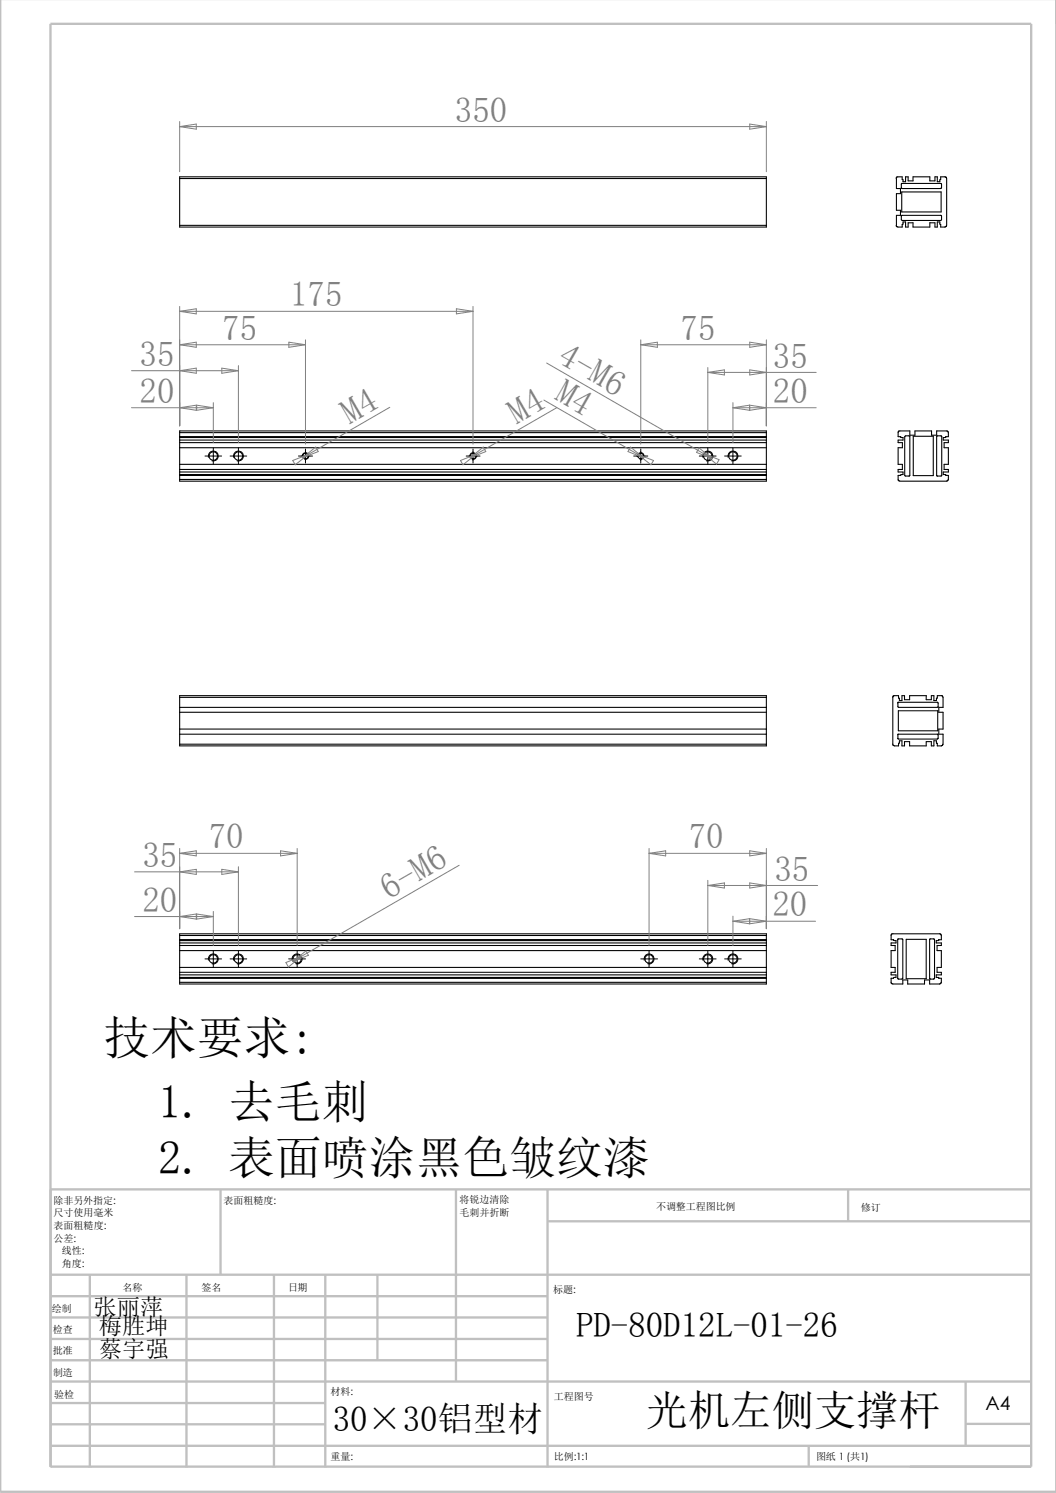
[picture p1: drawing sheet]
<svg xmlns="http://www.w3.org/2000/svg" width="210mm" height="297mm" viewBox="0 0 210 297" stroke-linecap="round" stroke-linejoin="round" font-family="sans-serif">
<g fill="none" stroke="#c0c0c0" stroke-width=".47">
<path d="M0 -.1v296.9h210M10 4.7h195.1v287.1h-195.1zM43.9 236.6v17M90.7 236.6v38.2M108.9 236.6v55.2M168.7 236.5v6.4M205.1 236.6h-195v55.2M10.1 253.6h195M10.1 257.9h98.8M17.9 253.6v38.2M37.1 253.6v38.2M54.5 253.6v38.2"/>
<path d="M64.7 253.6v38.2M75.1 253.6v17M108.9 243h96.2M10.1 270.6h98.8M10.1 274.8h195M10.1 266.4h98.8M10.1 279.1h54.6M10.1 262.1h98.8M192 274.7v12.8M10.1 283.3h54.6M10.1 287.6h195M160.8 287.5v4.3"/>
<path d="M192 283.3h13.1"/>
</g>
<g fill="none" stroke="#000" stroke-width=".21">
<path d="M35.7 35.5v-.3h116.7v.3M35.7 35.5h116.7M35.7 35.5v9.3M152.4 35.5v9.3M178.2 35.5l.2-.3h1l.2 1h.5v-1h.5v.8h1v-.8h3.3v.8h1v-.8h.5v1h.5l.2-1h.9l.3 .3v9.3l-.2 .3-1 .1-.2-1h-.5v1h-.5v-.9h-1v.9h-3.3v-.9h-1v.9h-.5v-1h-.5l-.2 1-1-.1-.2-.3M178.3 35.5v2h.8v1h-.8v3.3h.8v1h-.8v2M179.2 36.5h8v.8l-.1 .2h-7.7l-.2-.1zM179.3 38.2h7.9v4h-7.9zM35.7 44.8v.4h116.7v-.4M35.7 44.8h116.7M179.2 42.9l8-.1v.9l-.1 .2h-7.7l-.2-.2zM35.7 86.1v-.4h116.7v.4"/>
<path d="M35.7 95.4v.3h116.7v-.3M35.7 86.9v.1M35.7 94.4v.1M35.7 86.1v.8M35.7 87v7.4M35.7 94.5v.9M35.7 86.1h116.7M35.7 86.9h116.7M35.7 88.1h116.7M35.7 87.5h116.7M35.7 89.1h116.7M35.7 92.4h116.7"/>
<path d="M35.7 93.4h116.7M35.7 93.9h116.7M35.7 94.6h116.7M35.7 95.4h116.7M35.7 87h116.7M35.7 94.4h116.7M35.7 94.5h116.7M152.4 86.9v.1M152.4 94.4v.1M152.4 86.1v.8M152.4 87v7.4M152.4 94.5v.9"/>
<path d="M178.7 85.8l2.2-.1v.9h1v-.9h3.4v.9h1v-.9l2.2 .1 .1 1.1-1 .1v.5h1v.6h-.9v1h.9v3.3h-.9v1h.9v.5h-1v.5l1 .2-.1 1-9.6 .1-.3-.1v-1l1-.2v-.5h-1v-.5h.9v-1h-.9v-3.3h.9v-1h-.9v-.6h1v-.5l-1-.1zM180.8 94.7h-.8l-.1-.1v-7.7l.2-.2h.7l.1 .1v7.8l-.1 .1M181.6 86.8h4v7.8h-4zM186.4 94.7h.8l.1-.1-.1-7.9h-.8l-.1 .1v7.9h.1M35.7 138.7v-.3h116.7v.3M35.7 138.7v9.3M35.7 138.7h116.7M152.4 138.7v9.3M177.6 138.5l1.1-.1 .2 1h.5v-1h.5v.8h1v-.8h3.3v.8h1v-.8h.5v1h.5l.2-1h1l.1 .3v2h-.8v1h.8v3.3h-.8v1h.8v2.3l-1.1 .1-.2-1h-.5v1h-.5v-.9h-1v.9h-3.3v-.9h-1v.9h-.5v-1h-.5l-.2 1-1.1-.1zM178.5 139.9l.1-.2h7.9l.1 .8-.2 .2h-7.7l-.1-.1v-.7M35.7 148v.4h116.7v-.4M35.7 140.7h116.7"/>
<path d="M35.7 141.7h116.7M35.7 145h116.7M35.7 148h116.7M35.7 146h116.7M178.5 146.2l.1-.2h7.9l.1 .2v.7l-.2 .1h-7.7l-.2-.1M178.6 146.2v.7M178.6 141.4h7.9v4h-7.9zM35.7 186.1v-.3h116.7v.3M35.7 195.4v.3h116.7v-.3M35.7 186.9v.2M35.7 194.4v.2M35.7 186.1v.8"/>
<path d="M35.7 187.1v7.3M35.7 194.6v.8M35.7 186.1h116.7M35.7 186.9h116.7M35.7 188.1h116.7M35.7 187.6h116.7M35.7 189.1h116.7M35.7 192.4h116.7M35.7 193.4h116.7M35.7 193.9h116.7M35.7 194.6h116.7M35.7 195.4h116.7"/>
<path d="M35.7 187.1h116.7M35.7 194.4h116.7M152.4 186.1v1M152.4 194.4v.2M152.4 187.1v7.3M152.4 194.6v.8M177.7 194.6h-.5v.9l.3 .2h2v-.8h1v.8h3.4v-.8h1v.8h2l.3-.3v-.8h-.5M177.7 186.9v.2h.5v.5h-1v.5h.8v1h-.8v3.3h.8v1h-.8v.5h1v.5h-.4l-.1 .2M177.7 194.6h.1M177.7 186.9h-.5v-1l.2-.1h9.6l.2 .3v.8h-.5M178.5 186.8h1v.1v7.7l-.1 .2-.9-.1zM180.2 186.9h4v7.8h-4z"/>
<path d="M184.9 186.8h.9v.1v7.7l-.1 .2-.8-.1zM186.7 194.6h.1M186.7 186.9l-.1 .2h-.4v.5h1v.5h-.8v1h.8v3.3h-.8v1h.8v.5h-1v.5h.4l.1 .2"/>
<circle cx="42.4" cy="90.7" r=".85"/>
<circle cx="47.4" cy="90.7" r=".85"/>
<circle cx="60.8" cy="90.7" r=".55"/>
<circle cx="94.1" cy="90.7" r=".55"/>
<circle cx="127.4" cy="90.7" r=".55"/>
<circle cx="140.8" cy="90.7" r=".85"/>
<circle cx="145.8" cy="90.7" r=".85"/>
<circle cx="42.4" cy="190.8" r=".84"/>
<circle cx="47.4" cy="190.8" r=".84"/>
<circle cx="59.1" cy="190.8" r=".82"/>
<circle cx="129.1" cy="190.8" r=".84"/>
<circle cx="140.8" cy="190.8" r=".84"/>
<circle cx="145.8" cy="190.8" r=".84"/>
</g>
<g fill="none" stroke="#808080" stroke-width=".2">
<path d="M35.7 24.2v10M35.7 25.2h116.7M35.7 25.2l3.3-.5v1zM149.1 24.7l3.3 .5-3.3 .5zM152.4 24.2v10M26.2 73.7h21.2M35.7 61v23.7M35.7 61.9l3.3-.5v1zM35.7 68.6l3.3-.5v1zM35.7 73.7l3.3-.5v1.1zM35.7 68.6h25M35.7 61.9h58.4"/>
<path d="M44.1 73.2l3.3 .5-3.3 .6zM47.4 72.7v15.4M57.4 68.1l3.3 .5-3.3 .5zM60.7 67.6v20.7M90.8 61.4l3.3 .5-3.3 .5zM94.1 61v27.3M108.2 79.6l18.6 10.8M108.7 72.2l31.2 18M127.4 67.6v20.7M127.4 68.6h25M127.4 68.6l3.3-.5v1zM140.8 74.1h21.5"/>
<path d="M140.8 74.1l3.3-.5v1zM140.8 73.1v15M149.1 68.1l3.3 .5-3.3 .5zM149.1 73.6l3.3 .5-3.3 .5zM152.4 67.6v17.1M26.2 81.1h16.2M35.7 81.1l3.3-.5v1zM39.1 80.6l3.3 .5-3.3 .5zM42.4 80.1v8M58.2 91.6l3.1-1.2-2.6 2.1zM60.2 91.1l2.6-2.2 .5 .9zM61.3 90.4l-1.1 .7"/>
<path d="M77.5 81l-16.2 9.4M91.6 91.6l3.1-1.2-2.6 2.1zM93.5 91.1l2.6-2.2 .5 .9zM94.7 90.4l-1.2 .7M110.7 81.1l-16 9.3M125.4 88.9l2.6 2.2-3.1-1.3zM126.8 90.4l1.2 .7M126.8 90.4l3.2 1.2-.5 .9zM139 89.1l2.6 2.1-3.1-1.2zM139.9 90.2l1.7 1M139.9 90.2l3.1 1.2-.5 .9zM145.8 81.1h16.5"/>
<path d="M145.8 80.1v8M145.8 81.1l3.3-.5v1zM149.1 80.6l3.3 .5-3.3 .5zM26.8 173.4h20.6M35.7 168.8v15.9M35.7 169.8l3.3-.6v1.1zM35.7 173.4l3.3-.5v1zM35.7 169.8h23.4M44.1 172.9l3.3 .5-3.3 .5zM47.4 172.4v15.7M55.8 169.2l3.3 .6-3.3 .5zM59.1 168.8v19.3"/>
<path d="M91.3 172.1l-31.4 18.1M129.1 169.8h23.3M129.1 168.8v19.3M129.1 169.8l3.3-.6v1.1zM140.8 176.1l3.3-.5v1.1zM140.8 175.1v13M140.8 176.1h21.8M149.1 169.2l3.3 .6-3.3 .5zM149.1 175.6l3.3 .5-3.3 .6zM152.4 168.8v15.9M26.8 182.3h15.6M35.7 182.3l3.3-.5v1z"/>
<path d="M39.1 181.8l3.3 .5-3.3 .5zM42.4 181.3v6.8M56.9 191.5l3-1.3-2.5 2.2zM58.2 191.3l2.6-2.1 .5 .8zM59.9 190.2l-1.7 1.1M145.8 182.2v5.9M145.8 183.3l3.3-.5v1zM145.8 183.3h16.4M149.1 182.8l3.3 .5-3.3 .5z"/>
</g>
<g fill="none" stroke="#000" stroke-width=".2">
<path d="M40.8 90.7h3.3M41.4 91a1.01 1.01 0 0 1 .9-1.3 1.01 1.01 0 0 1 1.1 1.1 1.01 1.01 0 0 1-1.2 .9M42.4 89.1v3.3M45.8 90.7h3.3M46.4 91a1.01 1.01 0 0 1 .9-1.3 1.01 1.01 0 0 1 1.1 1.1 1.01 1.01 0 0 1-1.2 .9M47.4 89.1v3.3M59.4 90.7h2.7M60.1 90.9a.66 .66 0 0 1 .6-.8 .66 .66 0 0 1 .7 .7 .66 .66 0 0 1-.8 .6M60.7 89.3v2.8M92.7 90.7h2.8M93.4 90.9a.66 .66 0 0 1 .6-.8 .66 .66 0 0 1 .7 .7 .66 .66 0 0 1-.8 .6M94.1 89.3v2.8"/>
<path d="M126 90.7h2.8M126.8 90.9a.66 .66 0 0 1 .6-.8 .66 .66 0 0 1 .7 .7 .66 .66 0 0 1-.8 .6M127.4 89.3v2.8M139.1 90.7h3.3M139.8 91a1.01 1.01 0 0 1 .9-1.3 1.01 1.01 0 0 1 1.1 1.1 1.01 1.01 0 0 1-1.3 .9M140.8 89.1v3.3M144.1 90.7h3.3M144.8 91a1.01 1.01 0 0 1 .9-1.3 1.01 1.01 0 0 1 1.1 1.1 1.01 1.01 0 0 1-1.3 .9M145.8 89.1v3.3M40.8 190.8h3.3M41.4 191a1.01 1.01 0 0 1 .9-1.3 1.01 1.01 0 0 1 1.1 1.1 1.01 1.01 0 0 1-1.2 .9M42.4 189.1v3.3"/>
<path d="M45.8 190.8h3.3M46.4 191a1.01 1.01 0 0 1 .9-1.3 1.01 1.01 0 0 1 1.1 1.1 1.01 1.01 0 0 1-1.2 .9M47.4 189.1v3.3M57.4 190.8h3.3M58.1 191a1.01 1.01 0 0 1 .9-1.3 1.01 1.01 0 0 1 1.1 1.1 1.01 1.01 0 0 1-1.3 .9M59.1 189.1v3.3M127.4 190.8h3.4M128.1 191a1.01 1.01 0 0 1 .9-1.3 1.01 1.01 0 0 1 1.1 1.1 1.01 1.01 0 0 1-1.3 .9M129.1 189.1v3.3M139.1 190.8h3.3M139.8 191a1.01 1.01 0 0 1 .9-1.3 1.01 1.01 0 0 1 1.1 1.1 1.01 1.01 0 0 1-1.3 .9M140.8 189.1v3.3"/>
<path d="M144.1 190.8h3.3M144.8 191a1.01 1.01 0 0 1 .9-1.3 1.01 1.01 0 0 1 1.1 1.1 1.01 1.01 0 0 1-1.3 .9M145.8 189.1v3.3"/>
</g>
<g font-size="9.3">
<text x="20.6" y="209.8">技术要求:</text>
<text x="31.5" y="222.5">1. 去毛刺</text>
<text x="31.5" y="233.5">2. 表面喷涂黑色皱纹漆</text>
</g>
<text font-size="8.4" x="128.4" y="283.4">光机左侧支撑杆</text>
<g font-size="6.9" fill="#808080">
<text x="90.5" y="24.2">350</text>
<text x="57.7" y="61">175</text>
<text x="44.2" y="67.6">75</text>
<text x="135.3" y="67.6">75</text>
<text x="27.8" y="72.8">35</text>
<text x="110.6" y="72" transform="rotate(30 110.6 72)">4-M6</text>
<text x="153.7" y="73.1">35</text>
<text x="27.8" y="80.1">20</text>
<text x="110.1" y="79.5" transform="rotate(30 110.1 79.5)">M4</text>
<text x="153.7" y="80.1">20</text>
<text x="69.6" y="84.5" transform="rotate(-30 69.6 84.5)">M4</text>
<text x="102.8" y="84.5" transform="rotate(-30 102.8 84.5)">M4</text>
<text x="28.3" y="172.5">35</text>
<text x="41.5" y="168.8">70</text>
<text x="137" y="168.8">70</text>
<text x="77.3" y="179" transform="rotate(-30 77.3 179)">6-M6</text>
<text x="154" y="175.2">35</text>
<text x="28.3" y="181.4">20</text>
<text x="153.6" y="182.3">20</text>
</g>
<g font-size="6.9">
<text x="114.6" y="265.9">PD-80D12L-01-26</text>
<text x="66.2" y="284.6">30×30铝型材</text>
</g>
<g font-size="4.6">
<text x="18.6" y="261.5">张丽萍</text>
<text x="19.6" y="265.4">梅胜坤</text>
<text x="19.6" y="269.9">蔡宇强</text>
</g>
<text font-size="3.9" x="196" y="280.4">A4</text>
<g font-size="2">
<text x="10.7" y="239.5">除非另外指定:</text>
<text x="44.5" y="239.5">表面粗糙度:</text>
<text x="91.4" y="239.4">将锐边清除</text>
<text x="10.7" y="242">尺寸使用毫米</text>
<text x="10.7" y="244.5">表面粗糙度:</text>
<text x="91.4" y="241.9">毛刺并折断</text>
<text x="130.5" y="240.8">不调整工程图比例</text>
<text x="171.2" y="241">修订</text>
<text x="10.7" y="247">公差:</text>
<text x="12.3" y="252">角度:</text>
<text x="12.3" y="249.5">线性:</text>
<text x="24.4" y="256.9">名称</text>
<text x="40.1" y="256.8">签名</text>
<text x="57.3" y="256.8">日期</text>
<text x="110" y="257.1">标题:</text>
<text x="10.3" y="261">绘制</text>
<text x="10.5" y="265.3">检查</text>
<text x="10.5" y="269.3">批准</text>
<text x="10.5" y="273.6">制造</text>
<text x="10.8" y="278">验检</text>
<text x="65.7" y="277.4">材料:</text>
<text x="110.2" y="278.5">工程图号</text>
<text x="65.7" y="290.4">重量:</text>
<text x="110.2" y="290.5">比例:1:1</text>
<text x="162.3" y="290.4">图纸 1 (共1)</text>
</g>
</svg>
